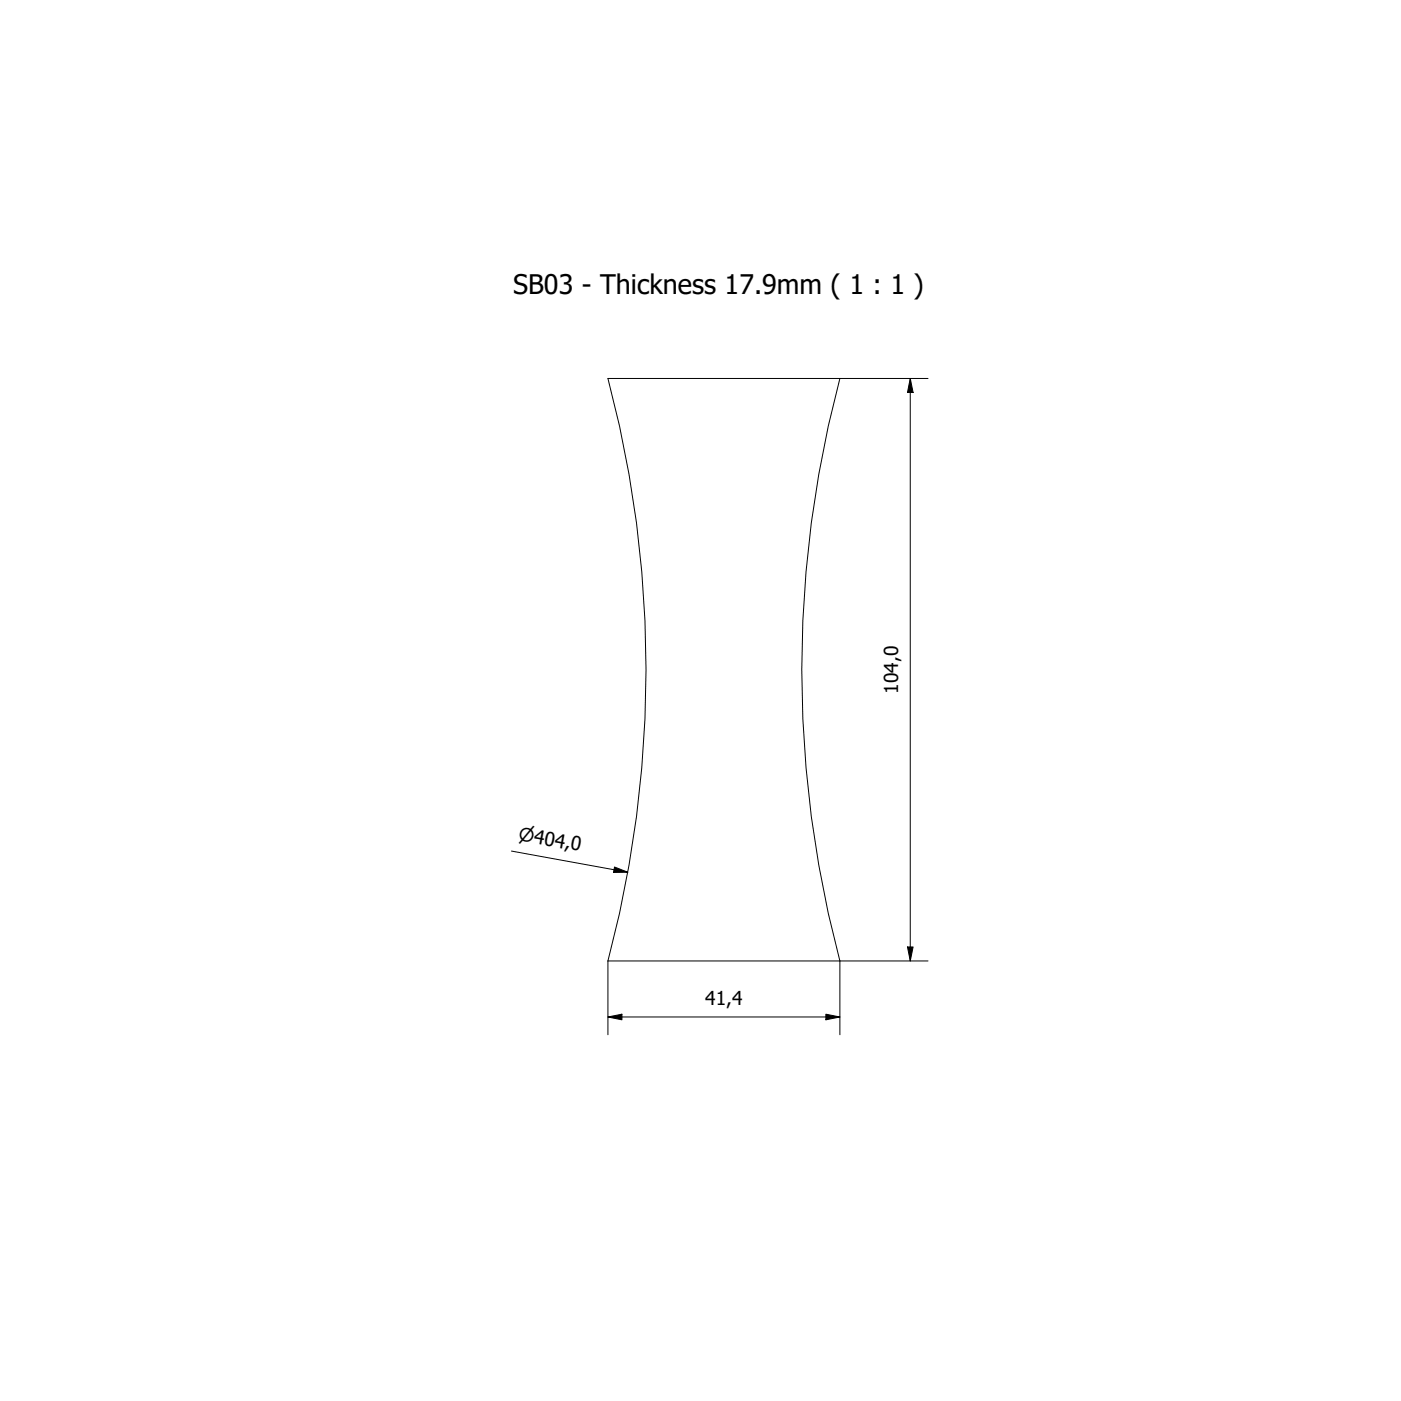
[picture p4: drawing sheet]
<svg xmlns="http://www.w3.org/2000/svg" width="250mm" height="250mm" viewBox="0 0 250 250" stroke-linecap="round" stroke-linejoin="round" font-family="sans-serif">
<!-- layer: Visible (ISO) -->
<path d="M108.5 67.6h41.4a202 202 0 0 0 0 104h-41.4a202 202 0 0 0 0-104z" fill="none" stroke="#000" stroke-width=".18"/>
<!-- layer: Dimension (ISO) -->
<path d="M149.9 67.6h15.8M162.5 67.6l.5 2.5h-1zM162.5 67.6v104M91.3 151.9l20.8 3.8M109.7 154.8l2.4 .9-2.6 .1zM108.5 171.6v13.1M162 169.1h1l-.5 2.5zM165.7 171.6h-15.8v13.1M108.5 181.6l2.5-.5v1zM108.5 181.6h41.4M147.4 181.1l2.5 .5-2.5 .5z" fill="none" stroke="#000" stroke-width=".18"/>
<path d="M162.5 67.6l.5 2.5h-1zM109.7 154.8l2.4 .9-2.6 .1zM162 169.1h1l-.5 2.5zM108.5 181.6l2.5-.5v1zM147.4 181.1l2.5 .5-2.5 .5z" fill="#000"/>
<text font-size="4.8" x="91.6" y="52.4">SB03 - Thickness 17.9mm ( 1 : 1 )</text>
<g font-size="3.4">
<text x="160.4" y="123.8" transform="rotate(-90 160.4 123.8)">104,0</text>
<text x="125.9" y="179.4">41,4</text>
</g>
<text font-size="3.3" x="92.4" y="150" transform="rotate(10 92.4 150)">⌀404,0</text>
</svg>
